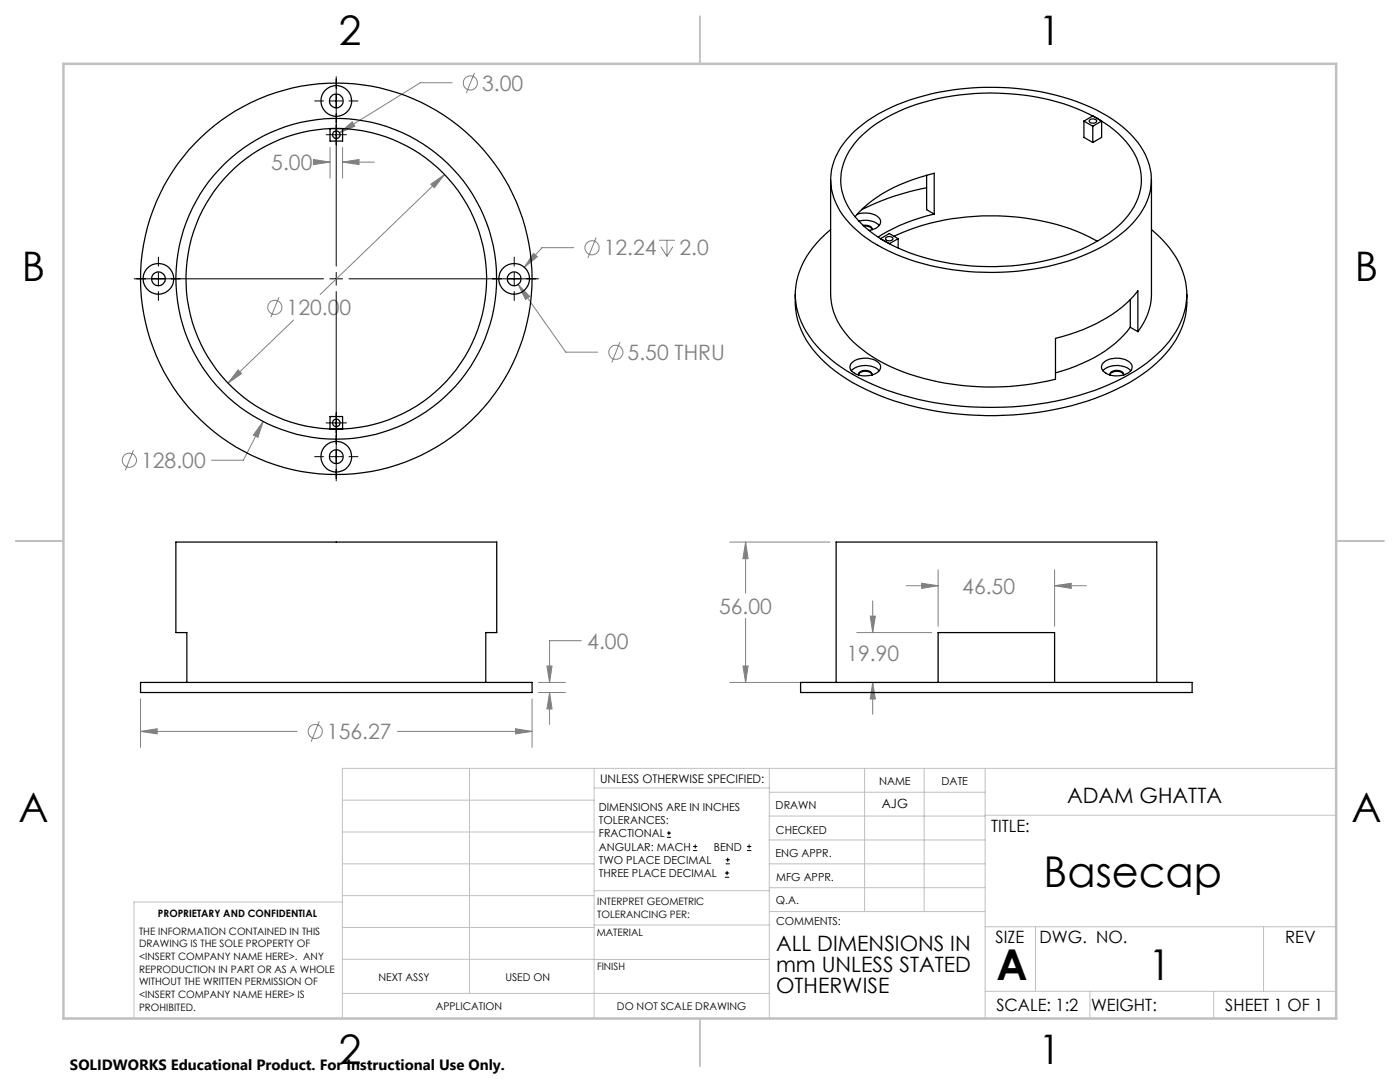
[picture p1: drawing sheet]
<svg xmlns="http://www.w3.org/2000/svg" width="279mm" height="216mm" viewBox="0 0 279 216" stroke-linecap="round" stroke-linejoin="round" font-family="sans-serif">
<g fill="none" stroke="#808080" stroke-width=".2">
<path d="M90.2 16.5h-6.3l-16.1 10M94.7 14.5l-1.6 4.1M62.5 31.8l3.4 .5-3.4 .5zM63.5 32.3h2.4M65.9 29.4v6.1M67.8 26.5l2.5-2.2 .5 .9zM68.4 32.3l3.2-.5v1zM68.4 29.4v6.1M68.4 32.3h6.3M86 36.8l2.7-2-2 2.7zM88.7 34.8l-24.8 24M55.7 59.3l-1.7 4"/>
<path d="M103.4 56.8l2.3 2.4-.8 .6zM103.4 56.8l9.5 13.5h6.4M106.5 50.6l.7 .6-2.6 2.1zM114.5 49.4h-6.3l-3.6 3.9M119 47.4l-1.7 4.1M131.5 47.9h3.2M131.9 49.2l1.2 2M133.1 47.9v3.3M134.3 49.2l-1.2 2M47.5 73.8l.7 .7-2.7 1.9zM58.6 63.9l-13.1 12.5M123.7 68.3l-1.6 4"/>
<path d="M26.6 89.8l-1.6 4M52.5 84.1l-1 3.2-.9-.5zM52.5 84.1l-3.9 7.7h-6.4M145.6 108.2h20M148.8 108.2l.5 3.3h-1zM148.8 108.2v10.2M174.2 119.9v6.3M180.9 116.9h6.3M183.9 116.4l3.3 .5-3.3 .5zM187.2 113.7v11.3M210.5 116.9l3.3-.5v1zM210.5 113.7v11.3"/>
<path d="M210.5 116.9h6.3M28 139.5v9.6M106.2 139.5v9.6M107.5 138.2h5.4M107.5 136.2h5.4M109.1 132.9h1.1l-.5 3.3zM109.7 138.2l.5 3.3h-1.1zM109.7 138.2v6.3M116 127.8h-6.3v8.4M145.6 136.2h20M148.3 132.9h1l-.5 3.3zM148.8 123.4v12.8"/>
<path d="M171 136.2h14.9M171 126.2h14.9M173.7 122.9h1l-.5 3.3zM174.2 136.2l.5 3.3h-1zM174.2 136.2v6.3M28 145.9l3.4-.5v1zM28 145.9h31.3M63.7 143.9l-1.6 4.1M79.3 145.9h26.9M102.9 145.4l3.3 .5-3.3 .5z"/>
<circle cx="93.9" cy="16.6" r="1.41"/>
<circle cx="118.1" cy="49.5" r="1.42"/>
<circle cx="54.9" cy="61.3" r="1.41"/>
<circle cx="122.9" cy="70.3" r="1.42"/>
<circle cx="25.8" cy="91.8" r="1.41"/>
<circle cx="62.9" cy="146" r="1.4"/>
</g>
<g fill="none" stroke="#000" stroke-width=".2">
<path d="M67.1 15.3v37.8M62.8 20.1h1.8M65.1 26.9h4M65.8 20.1h2.6M69.6 20.1h1.8M26.8 55.6h37.8M31.6 51.3v1.8M31.6 54.4v2.5M31.6 58.2v1.8M65.8 55.6h2.6M67.1 54.4v2.5M67.1 58.2v37.8"/>
<path d="M69.6 55.6h37.9M102.6 51.3v1.8M102.6 54.4v2.5M102.6 58.2v1.8M62.8 91.1h1.8M65.1 84.4h4M65.8 91.1h2.6M69.6 91.1h1.8M133.1 167.1h.8M133.1 166.2h.8M133.5 165.8v.9M138.3 169.7h.8"/>
<path d="M138.3 168.9h.8M138.7 168.5v.8M144.7 175h.8M144.7 174.2h.8M144.8 172.4h.9M144.8 171.6h.9M145.1 173.8v.8M145.2 171.1v.9M149.1 169.7h.8M149.1 168.9h.8M149.5 168.5v.8"/>
</g>
<g fill="none" stroke="#c0c0c0" stroke-width=".2">
<path d="M68.3 159.7h50.3M93.7 153.3v44.9M118.6 153.3v49.9M118.6 157.2h34.9M153.5 153.3v49.9M153.5 158.1h43.1M172.5 153.3v28.6M184.4 153.3v28.6M196.6 153.3v49.9M266.7 153.3h-198.4v49.9M68.3 178.7h50.3M68.3 172.4h50.3"/>
<path d="M68.3 166h50.3M68.3 180h-41.6v23.2M118.6 177.7h35M153.5 167.6h43.1M153.5 162.8h43.1M153.5 172.4h43.1M153.5 177.1h43.1M196.6 162.7h70.1M68.3 198.2h85.2M68.3 191.4l85.2 .1M68.3 185.1h50.3M118.6 184.6h35"/>
<path d="M153.6 181.9h43M196.6 197.8h70.1M196.6 184.9h70.1M206.7 184.9v12.9M217.5 197.8v5.4M242.2 197.8v5.4M252.2 184.9v12.9"/>
</g>
<path d="M139.7 3.2v9.5M3.1 107.9h9.6M266.7 107.9h9.5M139.7 203.2v9.6" fill="none" stroke="#c0c0c0" stroke-width=".25"/>
<path d="M12.7 12.7h254v190.5h-254z" fill="none" stroke="#c0c0c0" stroke-width=".5"/>
<path d="M102.9 145.4l3.3 .5-3.3 .5zM28 145.9l3.4-.5v1zM109.7 138.2l.5 3.3h-1.1zM109.1 132.9h1.1l-.5 3.3zM173.7 122.9h1l-.5 3.3zM174.2 136.2l.5 3.3h-1zM210.5 116.9l3.3-.5v1zM183.9 116.4l3.3 .5-3.3 .5zM148.8 108.2l.5 3.3h-1zM148.3 132.9h1l-.5 3.3zM103.4 56.8l1.5 3 .8-.6zM52.5 84.1l-1.9 2.7 .9 .5zM86 36.8l.7 .7 2-2.7zM47.5 73.8l-2 2.6 2.7-1.9zM67.8 26.5l3-1.3-.5-.9zM62.5 31.8l3.4 .5-3.4 .5zM68.4 32.3l3.2-.5v1zM106.5 50.6l-1.9 2.7 2.6-2.1z" fill="#808080"/>
<g fill="none" stroke="#000" stroke-width=".25">
<path d="M65.9 25.6h2.5v2.6h-2.5zM165.8 35.9v22.8a13.7 13.7 0 0 0 5.3 10.3 36.2 36.2 0 0 0 17.7 7.5 54.3 54.3 0 0 0 21.8-.8v-8.2a30.8 30.8 0 0 0 15.8-8.6l.7-.9v8.2M170.5 26.2a34.9 34.9 0 0 1 17-7.8 51.7 51.7 0 0 1 31.2 3.5 21.1 21.1 0 0 1 10 9.1 11.4 11.4 0 0 1-1.8 12.5 27.4 27.4 0 0 1-12.4 8.1 52.5 52.5 0 0 1-35.7-.9 23.4 23.4 0 0 1-11.2-8.6 11.6 11.6 0 0 1 1.4-14.3zM171.3 27.7a31.1 31.1 0 0 1 15.8-8 49.8 49.8 0 0 1 27.8 2 22 22 0 0 1 11.5 9.1 10.8 10.8 0 0 1-1.8 12.9 30.3 30.3 0 0 1-16.8 8.5 47.7 47.7 0 0 1-30.1-3.4 18.9 18.9 0 0 1-9.2-9.1 11.2 11.2 0 0 1 2.8-12zM184.9 37.5a49.2 49.2 0 0 0-13 4.3M184.9 35v6.8l1.5 .9M216.3 24.2v3.2l1.8 1M216.3 24.2l1.8 1M216.3 24.2l1.8-1.1 1.8 1.1M217.4 24a.86 .86 0 0 1 1.5 .2 .88 .88 0 0 1-1.5-.1zM218.1 25.2v3.2M219.9 24.2v3.2l-1.8 1"/>
<path d="M219.9 24.2l-1.8 1M229.8 35.9v22.8a12.5 12.5 0 0 1-2.7 7.5M158.7 58.7a16.4 16.4 0 0 0 6 13.7 42.5 42.5 0 0 0 20.2 9.3 63.2 63.2 0 0 0 36.5-3.4 28.6 28.6 0 0 0 13.3-10.5 15.2 15.2 0 0 0 2.2-9.1M165.8 45.8a17.1 17.1 0 0 0-7.1 13.5 17.2 17.2 0 0 0 7 12.3 43.9 43.9 0 0 0 19.2 8.4 63.2 63.2 0 0 0 36.5-3.3 28.3 28.3 0 0 0 13.3-10.5 14.3 14.3 0 0 0-2.1-17.7l-2.8-2.7M171.1 42.8a4.4 4.4 0 0 1 4.4 .8 1.39 1.39 0 0 1-.9 2l-1.2 .4M171.4 44.1a4.3 4.3 0 0 1 4.1 .9M172.3 45a1.39 1.39 0 0 1 1.8 .8 1.54 1.54 0 0 0-1.7-.7M176.7 47.5a.97 .97 0 0 1 1.5 .1 .84 .84 0 0 1-.8 .5 .84 .84 0 0 1-.7-.6zM178.4 47.1a48 48 0 0 1 37.7-.4l2.9 1.4M179.2 47.6l-1.7 1-.9-.5M179.2 47.6l-1.7-1-1.8 1 .9 .5M179.2 47.6v1.9"/>
<path d="M186.4 42.7v-8.1a30.4 30.4 0 0 0-15 7.8l-.8 .9M186.4 42.7a35.6 35.6 0 0 0-11.1 4.6M225.6 59.8v5.5M169.9 74a4.3 4.3 0 0 1 5.6 0M170 72.4a4.3 4.3 0 0 1 5.5 .2 1.39 1.39 0 0 1-.9 2 4.1 4.1 0 0 1-4.8-.8 1.1 1.1 0 0 1 .2-1.4zM171.3 74.8a1.67 1.67 0 0 1 2.8 0M171.3 74.8a1.37 1.37 0 0 1 2.1-.8l.4 .3 .3 .5M220.1 74a4.3 4.3 0 0 1 5.6 0M220.2 72.4a4.3 4.3 0 0 1 5.5 .2 1.34 1.34 0 0 1-.9 2 4.1 4.1 0 0 1-4.8-.8 1.1 1.1 0 0 1 .2-1.4zM221.5 74.8a1.13 1.13 0 0 1 1.5-.9l.9 .3 .3 .3 .1 .3M221.5 74.8a1.67 1.67 0 0 1 2.8 0M225.6 65.3a24.7 24.7 0 0 1-12.2 8.3l-2.8 .8"/>
<path d="M225.6 65.3l1.5 .9M65.9 83.1h2.5v2.5h-2.5zM28 136.2h78.2v2h-78.2zM37.3 136.2v-10h-2.2v-18h64v18h-2.2v10M159.8 136.2h78.1v2h-78.1zM166.9 136.2v-28h64v28M187.2 136.2v-10h23.3v10"/>
<circle cx="67.1" cy="26.9" r=".74"/>
<circle cx="67.1" cy="20.1" r="1.38"/>
<circle cx="67.1" cy="20.1" r="3.1"/>
<circle cx="31.6" cy="55.6" r="3.1"/>
<circle cx="31.6" cy="55.6" r="1.38"/>
<circle cx="67.1" cy="55.6" r="32"/>
<circle cx="67.1" cy="55.6" r="30"/>
<circle cx="67.1" cy="55.6" r="39.1"/>
<circle cx="102.6" cy="55.6" r="3.1"/>
<circle cx="102.6" cy="55.6" r="1.37"/>
<circle cx="67.1" cy="91.1" r="1.38"/>
<circle cx="67.1" cy="91.1" r="3.1"/>
<circle cx="67.1" cy="84.4" r=".74"/>
</g>
<g font-size="8.5">
<text x="208.3" y="177">Basecap</text>
<text x="198.9" y="195.5">A</text>
<text x="229.2" y="195.5">1</text>
</g>
<g font-size="8.1">
<text x="67.6" y="8.9">2</text>
<text x="207.3" y="8.9">1</text>
<text x="4.4" y="56.2">B</text>
<text x="270.4" y="56.2">B</text>
<text x="3.7" y="164.1">A</text>
<text x="269.7" y="164.1">A</text>
<text x="67.6" y="212.4">2</text>
<text x="207.3" y="212.4">1</text>
</g>
<g font-size="4.2" fill="#808080">
<text x="96.2" y="18.1">3.00</text>
<text x="54.1" y="33.9">5.00</text>
<text x="120.5" y="51">12.24</text>
<text x="135.6" y="51">2.0</text>
<text x="57.2" y="62.9">120.00</text>
<text x="125.3" y="71.8">5.50 THRU</text>
<text x="28.2" y="93.4">128.00</text>
<text x="192" y="118.5">46.50</text>
<text x="143.5" y="122.5">56.00</text>
<text x="117.2" y="129.4">4.00</text>
<text x="168.9" y="131.9">19.90</text>
<text x="65.3" y="147.5">156.27</text>
</g>
<g font-size="4.2">
<text x="213" y="160.3">ADAM GHATTA</text>
<text x="154.9" y="189.8">ALL DIMENSIONS IN</text>
<text x="154.9" y="194">mm UNLESS STATED</text>
<text x="154.9" y="198.2">OTHERWISE</text>
</g>
<g font-size="3.4">
<text x="197.8" y="166">TITLE:</text>
<text x="198.7" y="188.1">SIZE</text>
<text x="207.5" y="188.1">DWG. NO.</text>
<text x="256.5" y="188.2">REV</text>
<text x="198.8" y="201.7">SCALE: 1:2</text>
<text x="217.7" y="201.8">WEIGHT:</text>
<text x="244.5" y="201.7">SHEET 1 OF 1</text>
</g>
<text font-size="3" x="14" y="213.5">SOLIDWORKS Educational Product. For Instructional Use Only.</text>
<text font-size="2.5" x="176" y="161.3">AJG</text>
<text font-size="2.4" x="119.8" y="156.2">UNLESS OTHERWISE SPECIFIED:</text>
<g font-size="2.2">
<text x="119.5" y="161.8">DIMENSIONS ARE IN INCHES</text>
<text x="154.8" y="161.4">DRAWN</text>
<text x="175.4" y="156.6">NAME</text>
<text x="187.9" y="156.7">DATE</text>
<text x="119.5" y="164.4">TOLERANCES:</text>
<text x="119.5" y="167.1">FRACTIONAL</text>
<text x="154.9" y="166.3">CHECKED</text>
<text x="119.5" y="169.7">ANGULAR: MACH</text>
<text x="119.5" y="172.4">TWO PLACE DECIMAL</text>
<text x="142.5" y="169.7">BEND</text>
<text x="154.8" y="171">ENG APPR.</text>
<text x="119.5" y="175">THREE PLACE DECIMAL</text>
<text x="154.9" y="175.7">MFG APPR.</text>
<text x="154.9" y="180.4">Q.A.</text>
<text x="154.9" y="184.6">COMMENTS:</text>
</g>
<g font-size="2.1">
<text x="75.5" y="195.7">NEXT ASSY</text>
<text x="100.9" y="195.7">USED ON</text>
<text x="86.9" y="201.5">APPLICATION</text>
<text x="123.1" y="201.6">DO NOT SCALE DRAWING</text>
</g>
<g font-size="2">
<text x="31.5" y="182.9">PROPRIETARY AND CONFIDENTIAL</text>
<text x="119.2" y="180.6">INTERPRET GEOMETRIC</text>
<text x="119.2" y="183.1">TOLERANCING PER:</text>
<text x="27.8" y="186.5">THE INFORMATION CONTAINED IN THIS</text>
<text x="27.8" y="189">DRAWING IS THE SOLE PROPERTY OF</text>
<text x="27.8" y="191.6">&lt;INSERT COMPANY NAME HERE&gt;. ANY</text>
<text x="119.1" y="186.7">MATERIAL</text>
<text x="27.8" y="194.1">REPRODUCTION IN PART OR AS A WHOLE</text>
<text x="27.8" y="196.6">WITHOUT THE WRITTEN PERMISSION OF</text>
<text x="119.1" y="193.5">FINISH</text>
<text x="27.8" y="199.1">&lt;INSERT COMPANY NAME HERE&gt; IS</text>
<text x="27.8" y="201.7">PROHIBITED.</text>
</g>
</svg>
